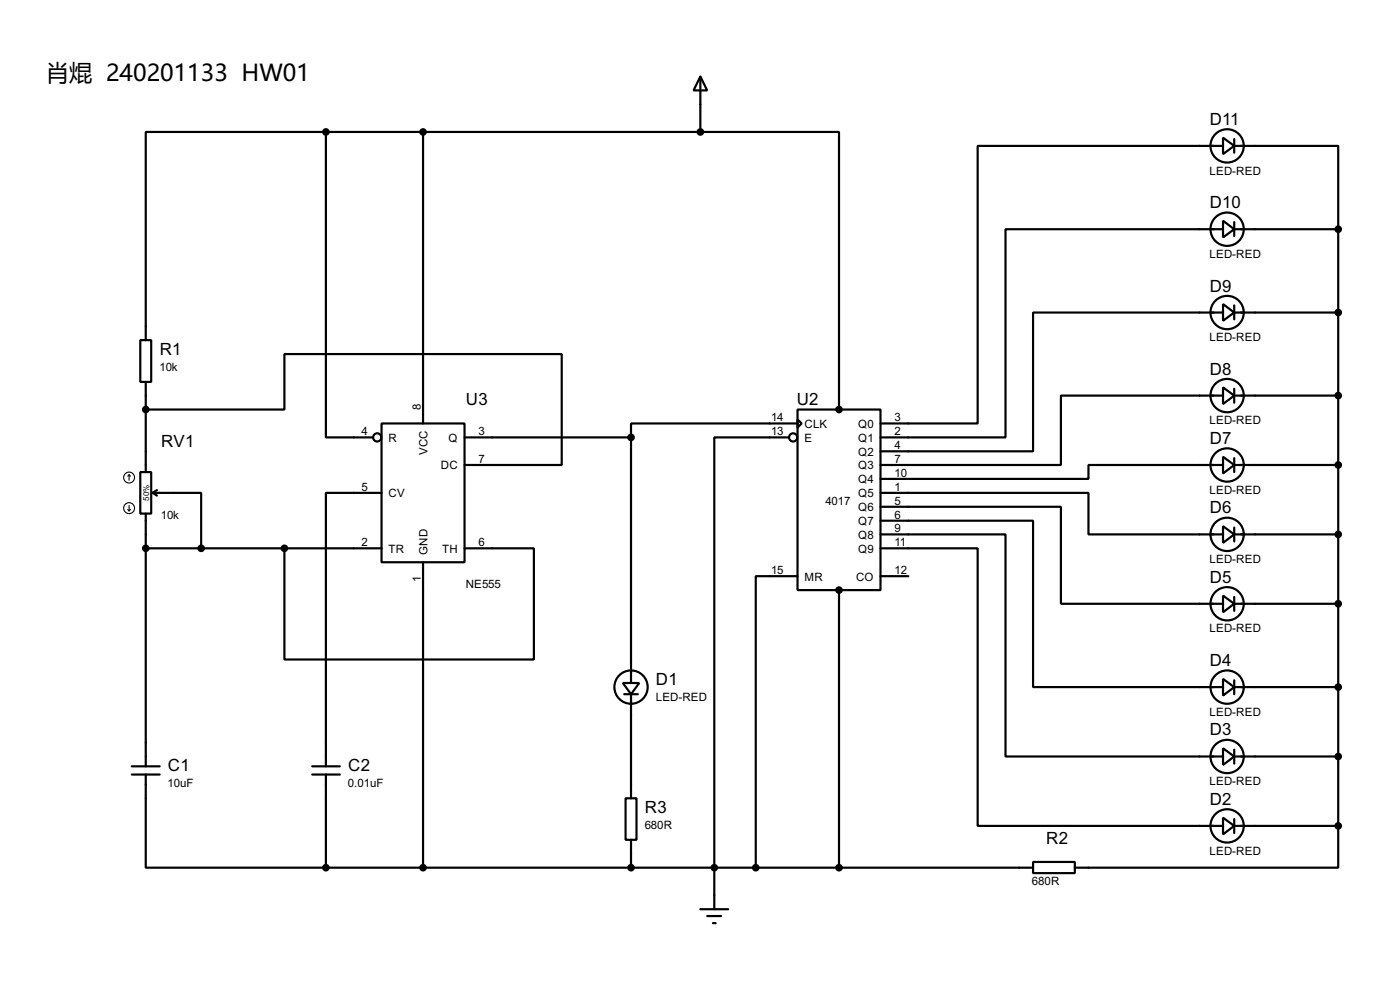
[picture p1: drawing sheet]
<svg xmlns="http://www.w3.org/2000/svg" width="256mm" height="180mm" viewBox="0 0 256 180" stroke-linecap="round" stroke-linejoin="round" font-family="sans-serif">
<g fill="none" stroke="#000" stroke-width=".4">
<path d="M128.3 14l1.3 2.6h-2.5zM128.3 14v10.2M59.7 24.2v55.9h8.7M59.7 24.2h-33v38.1M59.7 24.2h68.6M77.5 24.2v53.3M128.3 24.2h25.4v50.8M224.1 25.2l2 1.5-2 1.5zM224.1 26.7h-45v50.8h-17.8M226.1 26.7h19.1v15.3M226.1 25.5v2.5M224.1 55.7l2 1.5-2 1.5z"/>
<path d="M224.1 40.4l2 1.6-2 1.5zM224.1 57.2h-34.8v25.4h-28M224.1 42h-39.9v38.1h-22.9M226.1 57.2h19.1M226.1 42h19.1M226.1 40.7v2.5M226.1 55.9v2.6M245.2 42v109.2M25.7 62.3h2v7.6h-2zM26.7 75h25.4v-10.2h50.8v20.3h-17.8M26.7 69.9v16.5M69.9 77.5h15.2v25.4h-15.2z"/>
<path d="M146.1 75h15.2v33h-15.2zM146.1 76.8l.8 .7-.8 .8zM146.1 77.5h-30.5v2.6M224.1 70.9l2 1.5-2 1.6zM224.1 72.4h-29.7v12.7h-33.1M226.1 72.4h19.1M226.1 71.2v2.5M25.7 86.4h2v7.6h-2zM26.7 94v46.3M28 90.2h8.9v10.2M28 90.2l.8 .5M28.8 89.7l-.8 .5"/>
<path d="M69.9 90.2h-10.2v50.1M85.1 80.1h30.5M115.6 80.1v44.9M144.6 80.1h-13.7v86.3M161.3 97.8h22.9v40.7h39.9M161.3 92.8h33.1v17.7h29.7M161.3 95.3h28v30.5h34.8M161.3 90.2h38.1v7.6h24.7M224.1 96.3l2 1.5-2 1.6zM224.1 83.6l2 1.5-2 1.6zM224.1 85.1h-24.7v2.6h-38.1M226.1 97.8h19.1"/>
<path d="M226.1 85.1h19.1M226.1 83.9v2.5M226.1 96.6v2.5M26.7 100.4h43.2M52.1 100.4v20.3h45.7v-20.3h-12.7M77.5 102.9v55.9M146.1 105.5h-7.6v53.3M153.7 108v50.8M161.3 100.4h17.8v50.8h45M161.3 105.5h5.1M224.1 109l2 1.5-2 1.6zM226.1 110.5h19.1"/>
<path d="M226.1 109.3v2.5M114.1 125h3l-1.5 2.1zM114.4 127.1h2.5M115.6 127.1v19M224.1 137l2 1.5-2 1.5zM224.1 124.3l2 1.5-2 1.5zM226.1 138.5h19.1M226.1 125.8h19.1M226.1 124.5v2.6M226.1 137.2v2.6M24.2 141.8h5.1M24.2 140.3h5.1"/>
<path d="M26.7 141.8v17h33M57.2 141.8h5.1M57.2 140.3h5.1M59.7 158.8h129.6M59.7 141.8v17M114.6 146.1h2v7.6h-2zM115.6 153.7v5.1M189.3 157.8h7.6v2h-7.6zM224.1 149.7l2 1.5-2 1.5zM226.1 151.2h19.1M226.1 149.9v2.6M245.2 151.2v7.6h-48.3"/>
<path d="M128.3 166.4h5.1M129.6 167.7h2.5M130.6 169h.5"/>
<circle cx="224.8" cy="26.7" r="3.1"/>
<circle cx="224.8" cy="42" r="3.1"/>
<circle cx="224.8" cy="57.2" r="3.1"/>
<circle cx="224.8" cy="72.4" r="3.1"/>
<circle cx="69.1" cy="80.1" r=".75"/>
<circle cx="145.3" cy="80.1" r=".75"/>
<circle cx="224.8" cy="85.1" r="3.1"/>
<circle cx="224.8" cy="97.8" r="3.1"/>
<circle cx="224.8" cy="110.5" r="3.1"/>
<circle cx="115.6" cy="125.8" r="3.1"/>
<circle cx="224.8" cy="138.5" r="3.1"/>
<circle cx="224.8" cy="125.8" r="3.1"/>
<circle cx="224.8" cy="151.2" r="3.1"/>
</g>
<g fill="none" stroke="#000" stroke-width=".2">
<path d="M23.4 93.3l.3 .2M23.7 86.9l-.3 .3M23.7 86.9l.2 .3M23.7 86.9v1M23.7 92.5v1M23.9 93.3l-.2 .2"/>
<circle cx="23.6" cy="87.4" r="1"/>
<circle cx="23.6" cy="93" r="1"/>
</g>
<g fill="#000" stroke="#000" stroke-width=".4">
<circle cx="59.7" cy="24.2" r=".5"/>
<circle cx="77.5" cy="24.2" r=".5"/>
<circle cx="128.3" cy="24.2" r=".5"/>
<circle cx="245.1" cy="42" r=".5"/>
<circle cx="245.1" cy="57.2" r=".5"/>
<circle cx="26.7" cy="75" r=".5"/>
<circle cx="153.7" cy="75" r=".5"/>
<circle cx="245.1" cy="72.4" r=".5"/>
<circle cx="115.6" cy="80.1" r=".5"/>
<circle cx="245.1" cy="85.1" r=".5"/>
<circle cx="245.1" cy="97.8" r=".5"/>
<circle cx="26.7" cy="100.4" r=".5"/>
<circle cx="36.8" cy="100.4" r=".5"/>
<circle cx="52.1" cy="100.4" r=".5"/>
<circle cx="153.7" cy="108" r=".5"/>
<circle cx="245.1" cy="110.5" r=".5"/>
<circle cx="245.1" cy="125.8" r=".5"/>
<circle cx="245.1" cy="138.5" r=".5"/>
<circle cx="59.7" cy="158.8" r=".5"/>
<circle cx="77.5" cy="158.8" r=".5"/>
<circle cx="115.6" cy="158.8" r=".5"/>
<circle cx="130.8" cy="158.8" r=".5"/>
<circle cx="138.4" cy="158.8" r=".5"/>
<circle cx="153.7" cy="158.8" r=".5"/>
<circle cx="245.1" cy="151.2" r=".5"/>
</g>
<text font-size="4.2" x="8.5" y="14.8">肖焜 240201133 HW01</text>
<g font-size="3.5">
<text x="221.6" y="22.9">D11</text>
<text x="221.6" y="38.1">D10</text>
<text x="221.6" y="53.3">D9</text>
<text x="29.3" y="64.9">R1</text>
<text x="221.6" y="68.6">D8</text>
<text x="85.4" y="74.1">U3</text>
<text x="146" y="74.1">U2</text>
<text x="29.5" y="81.8">RV1</text>
<text x="221.6" y="81.3">D7</text>
<text x="221.6" y="94">D6</text>
<text x="221.6" y="106.7">D5</text>
<text x="120.2" y="125.4">D1</text>
<text x="221.6" y="121.9">D4</text>
<text x="221.6" y="134.6">D3</text>
<text x="30.8" y="141.2">C1</text>
<text x="63.8" y="141.2">C2</text>
<text x="118.2" y="148.8">R3</text>
<text x="221.6" y="147.3">D2</text>
<text x="191.7" y="154.4">R2</text>
</g>
<g font-size="2.4">
<text x="221.6" y="31.9">LED-RED</text>
<text x="221.6" y="47.2">LED-RED</text>
<text x="221.6" y="62.4">LED-RED</text>
<text x="29.2" y="67.9">10k</text>
<text x="77.1" y="75" transform="rotate(-90 77.1 75)">8</text>
<text x="141.3" y="77.1">14</text>
<text x="163.9" y="77.1">3</text>
<text x="221.6" y="77.6">LED-RED</text>
<text x="66.2" y="79.7">4</text>
<text x="71.2" y="80.8">R</text>
<text x="78.3" y="83.3" transform="rotate(-90 78.3 83.3)">VCC</text>
<text x="82.2" y="80.8">Q</text>
<text x="87.7" y="79.7">3</text>
<text x="141.3" y="79.7">13</text>
<text x="147.4" y="78.3">CLK</text>
<text x="147.4" y="80.8">E</text>
<text x="157.2" y="78.3">Q0</text>
<text x="157.2" y="80.8">Q1</text>
<text x="157.2" y="83.4">Q2</text>
<text x="163.9" y="79.7">2</text>
<text x="163.9" y="82.2">4</text>
<text x="66.2" y="89.8">5</text>
<text x="80.8" y="85.9">DC</text>
<text x="87.7" y="84.7">7</text>
<text x="157.2" y="85.9">Q3</text>
<text x="157.2" y="88.5">Q4</text>
<text x="163.9" y="84.7">7</text>
<text x="163.9" y="87.3">10</text>
<text x="163.9" y="89.8">1</text>
<text x="29.5" y="95">10k</text>
<text x="71.2" y="91">CV</text>
<text x="151.2" y="92.4">4017</text>
<text x="157.2" y="91">Q5</text>
<text x="157.2" y="93.6">Q6</text>
<text x="163.9" y="92.4">5</text>
<text x="163.9" y="94.9">6</text>
<text x="221.6" y="90.4">LED-RED</text>
<text x="66.2" y="100">2</text>
<text x="71.2" y="101.2">TR</text>
<text x="78.3" y="101.6" transform="rotate(-90 78.3 101.6)">GND</text>
<text x="81" y="101.2">TH</text>
<text x="87.7" y="100">6</text>
<text x="157.2" y="96.1">Q7</text>
<text x="157.2" y="98.6">Q8</text>
<text x="157.2" y="101.2">Q9</text>
<text x="163.9" y="97.4">9</text>
<text x="163.9" y="100">11</text>
<text x="77.1" y="106.6" transform="rotate(-90 77.1 106.6)">1</text>
<text x="85.3" y="107.7">NE555</text>
<text x="141.3" y="105.1">15</text>
<text x="147.4" y="106.3">MR</text>
<text x="156.8" y="106.3">CO</text>
<text x="163.9" y="105.1">12</text>
<text x="221.6" y="103.1">LED-RED</text>
<text x="221.6" y="115.8">LED-RED</text>
<text x="120.1" y="128.3">LED-RED</text>
<text x="221.6" y="131">LED-RED</text>
<text x="221.6" y="143.7">LED-RED</text>
<text x="30.7" y="144.1">10uF</text>
<text x="63.8" y="144.1">0.01uF</text>
<text x="118.1" y="151.7">680R</text>
<text x="221.6" y="156.4">LED-RED</text>
<text x="189.1" y="162">680R</text>
</g>
<text font-size="1.7" x="27.3" y="91.7" transform="rotate(-90 27.3 91.7)">50%</text>
</svg>
